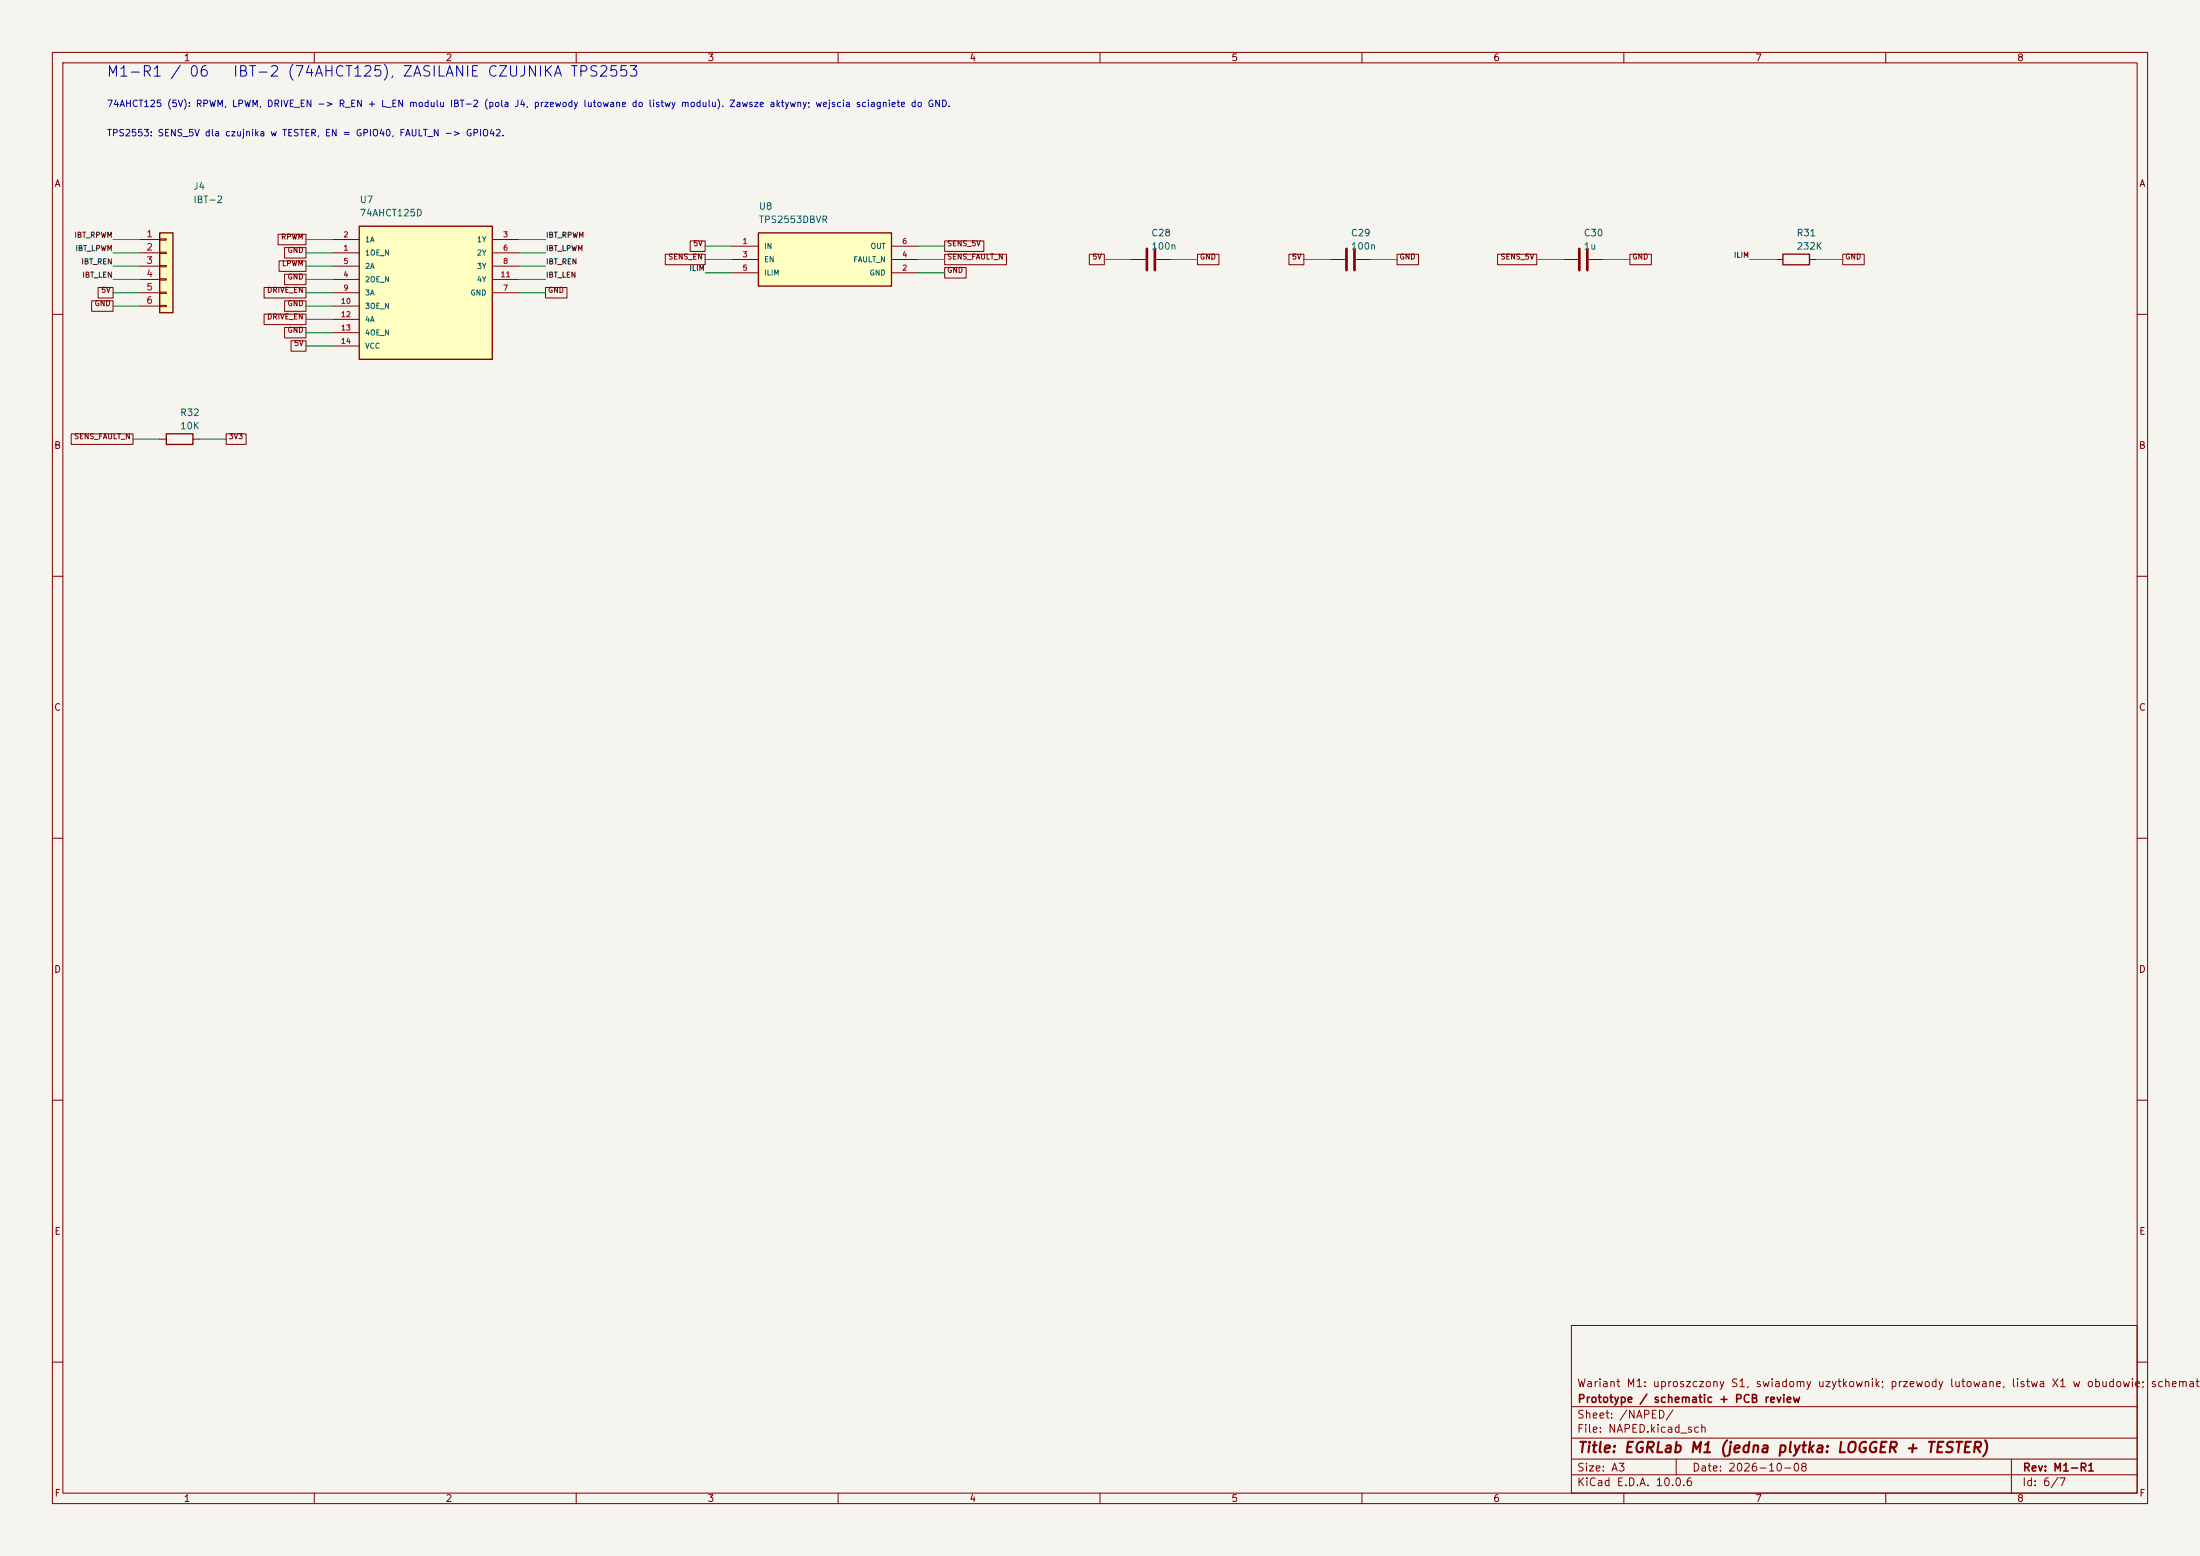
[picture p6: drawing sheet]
(kicad_sch (version 20250114) (generator "eeschema") (paper "A3") (title_block (title "EGRLab M1 (jedna plytka: LOGGER + TESTER)") (date "2026-10-08") (rev "M1-R1") (company "Prototype / schematic + PCB review") (comment 1 "Wariant M1: uproszczony S1, swiadomy uzytkownik; przewody lutowane, listwa X1 w obudowie; schemat"))(lib_symbols (symbol "M1:Conn_01x06" (pin_names (offset 1.016) (hide yes)) (exclude_from_sim no) (in_bom yes) (on_board yes) (in_pos_files yes) (duplicate_pin_numbers_are_jumpers no) (symbol "Conn_01x06_1_1" (rectangle (start -1.27 6.35) (end 1.27 -8.89) (stroke (width 0.254) (type default)) (fill (type background))) (rectangle (start -1.27 5.207) (end 0 4.953) (stroke (width 0.1524) (type default)) (fill (type none))) (rectangle (start -1.27 2.667) (end 0 2.413) (stroke (width 0.1524) (type default)) (fill (type none))) (rectangle (start -1.27 0.127) (end 0 -0.127) (stroke (width 0.1524) (type default)) (fill (type none))) (rectangle (start -1.27 -2.413) (end 0 -2.667) (stroke (width 0.1524) (type default)) (fill (type none))) (rectangle (start -1.27 -4.953) (end 0 -5.207) (stroke (width 0.1524) (type default)) (fill (type none))) (rectangle (start -1.27 -7.493) (end 0 -7.747) (stroke (width 0.1524) (type default)) (fill (type none))) (pin passive line (at -5.08 5.08 0) (length 3.81) (name "Pin_1" (effects (font (size 1.27 1.27)))) (number "1" (effects (font (size 1.27 1.27))))) (pin passive line (at -5.08 2.54 0) (length 3.81) (name "Pin_2" (effects (font (size 1.27 1.27)))) (number "2" (effects (font (size 1.27 1.27))))) (pin passive line (at -5.08 0 0) (length 3.81) (name "Pin_3" (effects (font (size 1.27 1.27)))) (number "3" (effects (font (size 1.27 1.27))))) (pin passive line (at -5.08 -2.54 0) (length 3.81) (name "Pin_4" (effects (font (size 1.27 1.27)))) (number "4" (effects (font (size 1.27 1.27))))) (pin passive line (at -5.08 -5.08 0) (length 3.81) (name "Pin_5" (effects (font (size 1.27 1.27)))) (number "5" (effects (font (size 1.27 1.27))))) (pin passive line (at -5.08 -7.62 0) (length 3.81) (name "Pin_6" (effects (font (size 1.27 1.27)))) (number "6" (effects (font (size 1.27 1.27)))))) (embedded_fonts no))(symbol "M1:74AHCT125_SO14" (pin_names (offset 1.016)) (in_bom yes) (on_board yes) (symbol "74AHCT125_SO14_1_1" (rectangle (start -12.7 12.7) (end 12.7 -12.7) (stroke (width .254) (type default)) (fill (type background)))) (symbol "74AHCT125_SO14_1_0" (pin input line (at -17.78 10.16 0) (length 5.08) (name "1A" (effects (font (size 1.0 1.0)))) (number "2" (effects (font (size 1 1))))) (pin input line (at -17.78 7.62 0) (length 5.08) (name "1OE_N" (effects (font (size 1.0 1.0)))) (number "1" (effects (font (size 1 1))))) (pin input line (at -17.78 5.08 0) (length 5.08) (name "2A" (effects (font (size 1.0 1.0)))) (number "5" (effects (font (size 1 1))))) (pin input line (at -17.78 2.54 0) (length 5.08) (name "2OE_N" (effects (font (size 1.0 1.0)))) (number "4" (effects (font (size 1 1))))) (pin input line (at -17.78 0.0 0) (length 5.08) (name "3A" (effects (font (size 1.0 1.0)))) (number "9" (effects (font (size 1 1))))) (pin input line (at -17.78 -2.54 0) (length 5.08) (name "3OE_N" (effects (font (size 1.0 1.0)))) (number "10" (effects (font (size 1 1))))) (pin input line (at -17.78 -5.08 0) (length 5.08) (name "4A" (effects (font (size 1.0 1.0)))) (number "12" (effects (font (size 1 1))))) (pin input line (at -17.78 -7.62 0) (length 5.08) (name "4OE_N" (effects (font (size 1.0 1.0)))) (number "13" (effects (font (size 1 1))))) (pin power_in line (at -17.78 -10.16 0) (length 5.08) (name "VCC" (effects (font (size 1.0 1.0)))) (number "14" (effects (font (size 1 1))))) (pin tri_state line (at 17.78 10.16 180) (length 5.08) (name "1Y" (effects (font (size 1.0 1.0)))) (number "3" (effects (font (size 1 1))))) (pin tri_state line (at 17.78 7.62 180) (length 5.08) (name "2Y" (effects (font (size 1.0 1.0)))) (number "6" (effects (font (size 1 1))))) (pin tri_state line (at 17.78 5.08 180) (length 5.08) (name "3Y" (effects (font (size 1.0 1.0)))) (number "8" (effects (font (size 1 1))))) (pin tri_state line (at 17.78 2.54 180) (length 5.08) (name "4Y" (effects (font (size 1.0 1.0)))) (number "11" (effects (font (size 1 1))))) (pin power_in line (at 17.78 0.0 180) (length 5.08) (name "GND" (effects (font (size 1.0 1.0)))) (number "7" (effects (font (size 1 1)))))))(symbol "M1:TPS2553_SOT23_6" (pin_names (offset 1.016)) (in_bom yes) (on_board yes) (symbol "TPS2553_SOT23_6_1_1" (rectangle (start -12.7 5.08) (end 12.7 -5.08) (stroke (width .254) (type default)) (fill (type background)))) (symbol "TPS2553_SOT23_6_1_0" (pin power_in line (at -17.78 2.54 0) (length 5.08) (name "IN" (effects (font (size 1.0 1.0)))) (number "1" (effects (font (size 1 1))))) (pin input line (at -17.78 0.0 0) (length 5.08) (name "EN" (effects (font (size 1.0 1.0)))) (number "3" (effects (font (size 1 1))))) (pin passive line (at -17.78 -2.54 0) (length 5.08) (name "ILIM" (effects (font (size 1.0 1.0)))) (number "5" (effects (font (size 1 1))))) (pin power_out line (at 17.78 2.54 180) (length 5.08) (name "OUT" (effects (font (size 1.0 1.0)))) (number "6" (effects (font (size 1 1))))) (pin open_collector line (at 17.78 0.0 180) (length 5.08) (name "FAULT_N" (effects (font (size 1.0 1.0)))) (number "4" (effects (font (size 1 1))))) (pin power_in line (at 17.78 -2.54 180) (length 5.08) (name "GND" (effects (font (size 1.0 1.0)))) (number "2" (effects (font (size 1 1)))))))(symbol "M1:C" (pin_numbers (hide yes)) (pin_names (offset 0.254)) (exclude_from_sim no) (in_bom yes) (on_board yes) (in_pos_files yes) (duplicate_pin_numbers_are_jumpers no) (symbol "C_0_1" (polyline (pts (xy -2.032 0.762) (xy 2.032 0.762)) (stroke (width 0.508) (type default)) (fill (type none))) (polyline (pts (xy -2.032 -0.762) (xy 2.032 -0.762)) (stroke (width 0.508) (type default)) (fill (type none)))) (symbol "C_1_1" (pin passive line (at 0 3.81 270) (length 2.794) (name "" (effects (font (size 1.27 1.27)))) (number "1" (effects (font (size 1.27 1.27))))) (pin passive line (at 0 -3.81 90) (length 2.794) (name "" (effects (font (size 1.27 1.27)))) (number "2" (effects (font (size 1.27 1.27)))))) (embedded_fonts no))(symbol "M1:R" (pin_numbers (hide yes)) (pin_names (offset 0)) (exclude_from_sim no) (in_bom yes) (on_board yes) (in_pos_files yes) (duplicate_pin_numbers_are_jumpers no) (symbol "R_0_1" (rectangle (start -1.016 -2.54) (end 1.016 2.54) (stroke (width 0.254) (type default)) (fill (type none)))) (symbol "R_1_1" (pin passive line (at 0 3.81 270) (length 1.27) (name "" (effects (font (size 1.27 1.27)))) (number "1" (effects (font (size 1.27 1.27))))) (pin passive line (at 0 -3.81 90) (length 1.27) (name "" (effects (font (size 1.27 1.27)))) (number "2" (effects (font (size 1.27 1.27)))))) (embedded_fonts no)))(text "74AHCT125 (5V): RPWM, LPWM, DRIVE_EN -> R_EN + L_EN modulu IBT-2 (pola J4, przewody lutowane do listwy modulu). Zawsze aktywny; wejscia sciagniete do GND." (at 20.32 19.304 0) (effects (font (size 1.25 1.25)) (justify left top)))(text "TPS2553: SENS_5V dla czujnika w TESTER, EN = GPIO40, FAULT_N -> GPIO42." (at 20.32 24.892 0) (effects (font (size 1.25 1.25)) (justify left top)))(symbol (lib_id "M1:Conn_01x06") (at 31.75 50.8 0) (unit 1) (in_bom yes) (on_board yes) (dnp no) (property "Reference" "J4" (at 36.83 35.56 0) (effects (font (size 1.27 1.27)) (justify left))) (property "Value" "IBT-2" (at 36.83 38.1 0) (effects (font (size 1.27 1.27)) (justify left)))(property "Footprint" "M1:PAD_IBT" (at 31.75 50.8 0) (effects (font (size 1 1)) hide))(property "MPN" "6 x 0.25 mm2 to the IBT-2 2x4 header (soldered)" (at 31.75 50.8 0) (effects (font (size 1 1)) hide))(property "BaselineRef" "P07:J5" (at 31.75 50.8 0) (effects (font (size 1 1)) hide))(property "Datasheet" "" (at 31.75 50.8 0) (effects (font (size 1 1)) hide))(pin "1")(pin "2")(pin "3")(pin "4")(pin "5")(pin "6"))(symbol (lib_id "M1:74AHCT125_SO14") (at 81.28 55.88 0) (unit 1) (in_bom yes) (on_board yes) (dnp no) (property "Reference" "U7" (at 68.58 38.1 0) (effects (font (size 1.27 1.27)) (justify left))) (property "Value" "74AHCT125D" (at 68.58 40.64 0) (effects (font (size 1.27 1.27)) (justify left)))(property "Footprint" "Package_SO:SOIC-14_3.9x8.7mm_P1.27mm" (at 81.28 55.88 0) (effects (font (size 1 1)) hide))(property "MPN" "74AHCT125D,118 (Nexperia; TTL inputs, VCC 5 V)" (at 81.28 55.88 0) (effects (font (size 1 1)) hide))(property "BaselineRef" "P07:U16" (at 81.28 55.88 0) (effects (font (size 1 1)) hide))(property "Datasheet" "https://assets.nexperia.com/documents/data-sheet/74AHCT125.pdf" (at 81.28 55.88 0) (effects (font (size 1 1)) hide))(pin "2")(pin "1")(pin "5")(pin "4")(pin "9")(pin "10")(pin "12")(pin "13")(pin "14")(pin "3")(pin "6")(pin "8")(pin "11")(pin "7"))(symbol (lib_id "M1:TPS2553_SOT23_6") (at 157.48 49.53 0) (unit 1) (in_bom yes) (on_board yes) (dnp no) (property "Reference" "U8" (at 144.78 39.37 0) (effects (font (size 1.27 1.27)) (justify left))) (property "Value" "TPS2553DBVR" (at 144.78 41.91 0) (effects (font (size 1.27 1.27)) (justify left)))(property "Footprint" "Package_TO_SOT_SMD:SOT-23-6" (at 157.48 49.53 0) (effects (font (size 1 1)) hide))(property "MPN" "TPS2553DBVR" (at 157.48 49.53 0) (effects (font (size 1 1)) hide))(property "BaselineRef" "P08:U1" (at 157.48 49.53 0) (effects (font (size 1 1)) hide))(property "Datasheet" "https://www.ti.com/lit/ds/symlink/tps2553.pdf" (at 157.48 49.53 0) (effects (font (size 1 1)) hide))(pin "1")(pin "3")(pin "5")(pin "6")(pin "4")(pin "2"))(symbol (lib_id "M1:C") (at 219.71 49.53 90) (unit 1) (in_bom yes) (on_board yes) (dnp no) (property "Reference" "C28" (at 219.71 44.45 90) (effects (font (size 1.27 1.27)) (justify right))) (property "Value" "100n" (at 219.71 46.99 90) (effects (font (size 1.27 1.27)) (justify right)))(property "Footprint" "Capacitor_SMD:C_1206_3216Metric_Pad1.33x1.80mm_HandSolder" (at 219.71 49.53 0) (effects (font (size 1 1)) hide))(property "MPN" "SMD 1206 X7R 50V 10% 100n" (at 219.71 49.53 0) (effects (font (size 1 1)) hide))(property "BaselineRef" "P07:C36" (at 219.71 49.53 0) (effects (font (size 1 1)) hide))(property "Datasheet" "" (at 219.71 49.53 0) (effects (font (size 1 1)) hide))(pin "1")(pin "2"))(symbol (lib_id "M1:C") (at 257.81 49.53 90) (unit 1) (in_bom yes) (on_board yes) (dnp no) (property "Reference" "C29" (at 257.81 44.45 90) (effects (font (size 1.27 1.27)) (justify right))) (property "Value" "100n" (at 257.81 46.99 90) (effects (font (size 1.27 1.27)) (justify right)))(property "Footprint" "Capacitor_SMD:C_1206_3216Metric_Pad1.33x1.80mm_HandSolder" (at 257.81 49.53 0) (effects (font (size 1 1)) hide))(property "MPN" "SMD 1206 X7R 50V 10% 100n" (at 257.81 49.53 0) (effects (font (size 1 1)) hide))(property "BaselineRef" "P08:C" (at 257.81 49.53 0) (effects (font (size 1 1)) hide))(property "Datasheet" "" (at 257.81 49.53 0) (effects (font (size 1 1)) hide))(pin "1")(pin "2"))(symbol (lib_id "M1:C") (at 302.26 49.53 90) (unit 1) (in_bom yes) (on_board yes) (dnp no) (property "Reference" "C30" (at 302.26 44.45 90) (effects (font (size 1.27 1.27)) (justify right))) (property "Value" "1u" (at 302.26 46.99 90) (effects (font (size 1.27 1.27)) (justify right)))(property "Footprint" "Capacitor_SMD:C_1206_3216Metric_Pad1.33x1.80mm_HandSolder" (at 302.26 49.53 0) (effects (font (size 1 1)) hide))(property "MPN" "SMD 1206 X7R 50V 10% 1u" (at 302.26 49.53 0) (effects (font (size 1 1)) hide))(property "BaselineRef" "P08:C" (at 302.26 49.53 0) (effects (font (size 1 1)) hide))(property "Datasheet" "" (at 302.26 49.53 0) (effects (font (size 1 1)) hide))(pin "1")(pin "2"))(symbol (lib_id "M1:R") (at 342.9 49.53 90) (unit 1) (in_bom yes) (on_board yes) (dnp no) (property "Reference" "R31" (at 342.9 44.45 90) (effects (font (size 1.27 1.27)) (justify right))) (property "Value" "232K" (at 342.9 46.99 90) (effects (font (size 1.27 1.27)) (justify right)))(property "Footprint" "Resistor_SMD:R_1206_3216Metric_Pad1.30x1.75mm_HandSolder" (at 342.9 49.53 0) (effects (font (size 1 1)) hide))(property "MPN" "RC1206FR-07232KL" (at 342.9 49.53 0) (effects (font (size 1 1)) hide))(property "BaselineRef" "P08:R" (at 342.9 49.53 0) (effects (font (size 1 1)) hide))(property "Datasheet" "" (at 342.9 49.53 0) (effects (font (size 1 1)) hide))(pin "1")(pin "2"))(symbol (lib_id "M1:R") (at 34.29 83.82 90) (unit 1) (in_bom yes) (on_board yes) (dnp no) (property "Reference" "R32" (at 34.29 78.74 90) (effects (font (size 1.27 1.27)) (justify right))) (property "Value" "10K" (at 34.29 81.28 90) (effects (font (size 1.27 1.27)) (justify right)))(property "Footprint" "Resistor_SMD:R_1206_3216Metric_Pad1.30x1.75mm_HandSolder" (at 34.29 83.82 0) (effects (font (size 1 1)) hide))(property "MPN" "RC1206FR-0710KL" (at 34.29 83.82 0) (effects (font (size 1 1)) hide))(property "BaselineRef" "P08:R" (at 34.29 83.82 0) (effects (font (size 1 1)) hide))(property "Datasheet" "" (at 34.29 83.82 0) (effects (font (size 1 1)) hide))(pin "1")(pin "2"))(text "M1-R1 / 06   IBT-2 (74AHCT125), ZASILANIE CZUJNIKA TPS2553" (at 20.32 12.7 0) (effects (font (size 2 2)) (justify left top)))(wire (pts (xy 26.67 45.72) (xy 21.59 45.72)) (stroke (width 0) (type default)))(label "IBT_RPWM"  (at 21.59 45.72 0) (effects (font (size 1 1)) (justify right bottom)))(wire (pts (xy 26.67 48.26) (xy 21.59 48.26)) (stroke (width 0) (type default)))(label "IBT_LPWM"  (at 21.59 48.26 0) (effects (font (size 1 1)) (justify right bottom)))(wire (pts (xy 26.67 50.8) (xy 21.59 50.8)) (stroke (width 0) (type default)))(label "IBT_REN"  (at 21.59 50.8 0) (effects (font (size 1 1)) (justify right bottom)))(wire (pts (xy 26.67 53.34) (xy 21.59 53.34)) (stroke (width 0) (type default)))(label "IBT_LEN"  (at 21.59 53.34 0) (effects (font (size 1 1)) (justify right bottom)))(wire (pts (xy 26.67 55.88) (xy 21.59 55.88)) (stroke (width 0) (type default)))(global_label "5V" (shape passive) (at 21.59 55.88 0) (effects (font (size 1 1)) (justify right bottom)))(wire (pts (xy 26.67 58.42) (xy 21.59 58.42)) (stroke (width 0) (type default)))(global_label "GND" (shape passive) (at 21.59 58.42 0) (effects (font (size 1 1)) (justify right bottom)))(wire (pts (xy 63.5 45.72) (xy 58.42 45.72)) (stroke (width 0) (type default)))(global_label "RPWM" (shape passive) (at 58.42 45.72 0) (effects (font (size 1 1)) (justify right bottom)))(wire (pts (xy 63.5 48.26) (xy 58.42 48.26)) (stroke (width 0) (type default)))(global_label "GND" (shape passive) (at 58.42 48.26 0) (effects (font (size 1 1)) (justify right bottom)))(wire (pts (xy 63.5 50.8) (xy 58.42 50.8)) (stroke (width 0) (type default)))(global_label "LPWM" (shape passive) (at 58.42 50.8 0) (effects (font (size 1 1)) (justify right bottom)))(wire (pts (xy 63.5 53.34) (xy 58.42 53.34)) (stroke (width 0) (type default)))(global_label "GND" (shape passive) (at 58.42 53.34 0) (effects (font (size 1 1)) (justify right bottom)))(wire (pts (xy 63.5 55.88) (xy 58.42 55.88)) (stroke (width 0) (type default)))(global_label "DRIVE_EN" (shape passive) (at 58.42 55.88 0) (effects (font (size 1 1)) (justify right bottom)))(wire (pts (xy 63.5 58.42) (xy 58.42 58.42)) (stroke (width 0) (type default)))(global_label "GND" (shape passive) (at 58.42 58.42 0) (effects (font (size 1 1)) (justify right bottom)))(wire (pts (xy 63.5 60.96) (xy 58.42 60.96)) (stroke (width 0) (type default)))(global_label "DRIVE_EN" (shape passive) (at 58.42 60.96 0) (effects (font (size 1 1)) (justify right bottom)))(wire (pts (xy 63.5 63.5) (xy 58.42 63.5)) (stroke (width 0) (type default)))(global_label "GND" (shape passive) (at 58.42 63.5 0) (effects (font (size 1 1)) (justify right bottom)))(wire (pts (xy 63.5 66.04) (xy 58.42 66.04)) (stroke (width 0) (type default)))(global_label "5V" (shape passive) (at 58.42 66.04 0) (effects (font (size 1 1)) (justify right bottom)))(wire (pts (xy 99.06 45.72) (xy 104.14 45.72)) (stroke (width 0) (type default)))(label "IBT_RPWM"  (at 104.14 45.72 0) (effects (font (size 1 1)) (justify left bottom)))(wire (pts (xy 99.06 48.26) (xy 104.14 48.26)) (stroke (width 0) (type default)))(label "IBT_LPWM"  (at 104.14 48.26 0) (effects (font (size 1 1)) (justify left bottom)))(wire (pts (xy 99.06 50.8) (xy 104.14 50.8)) (stroke (width 0) (type default)))(label "IBT_REN"  (at 104.14 50.8 0) (effects (font (size 1 1)) (justify left bottom)))(wire (pts (xy 99.06 53.34) (xy 104.14 53.34)) (stroke (width 0) (type default)))(label "IBT_LEN"  (at 104.14 53.34 0) (effects (font (size 1 1)) (justify left bottom)))(wire (pts (xy 99.06 55.88) (xy 104.14 55.88)) (stroke (width 0) (type default)))(global_label "GND" (shape passive) (at 104.14 55.88 0) (effects (font (size 1 1)) (justify left bottom)))(wire (pts (xy 139.7 46.99) (xy 134.62 46.99)) (stroke (width 0) (type default)))(global_label "5V" (shape passive) (at 134.62 46.99 0) (effects (font (size 1 1)) (justify right bottom)))(wire (pts (xy 139.7 49.53) (xy 134.62 49.53)) (stroke (width 0) (type default)))(global_label "SENS_EN" (shape passive) (at 134.62 49.53 0) (effects (font (size 1 1)) (justify right bottom)))(wire (pts (xy 139.7 52.07) (xy 134.62 52.07)) (stroke (width 0) (type default)))(label "ILIM"  (at 134.62 52.07 0) (effects (font (size 1 1)) (justify right bottom)))(wire (pts (xy 175.26 46.99) (xy 180.34 46.99)) (stroke (width 0) (type default)))(global_label "SENS_5V" (shape passive) (at 180.34 46.99 0) (effects (font (size 1 1)) (justify left bottom)))(wire (pts (xy 175.26 49.53) (xy 180.34 49.53)) (stroke (width 0) (type default)))(global_label "SENS_FAULT_N" (shape passive) (at 180.34 49.53 0) (effects (font (size 1 1)) (justify left bottom)))(wire (pts (xy 175.26 52.07) (xy 180.34 52.07)) (stroke (width 0) (type default)))(global_label "GND" (shape passive) (at 180.34 52.07 0) (effects (font (size 1 1)) (justify left bottom)))(wire (pts (xy 215.9 49.53) (xy 210.82 49.53)) (stroke (width 0) (type default)))(global_label "5V" (shape passive) (at 210.82 49.53 0) (effects (font (size 1 1)) (justify right bottom)))(wire (pts (xy 223.52 49.53) (xy 228.6 49.53)) (stroke (width 0) (type default)))(global_label "GND" (shape passive) (at 228.6 49.53 0) (effects (font (size 1 1)) (justify left bottom)))(wire (pts (xy 254.0 49.53) (xy 248.92 49.53)) (stroke (width 0) (type default)))(global_label "5V" (shape passive) (at 248.92 49.53 0) (effects (font (size 1 1)) (justify right bottom)))(wire (pts (xy 261.62 49.53) (xy 266.7 49.53)) (stroke (width 0) (type default)))(global_label "GND" (shape passive) (at 266.7 49.53 0) (effects (font (size 1 1)) (justify left bottom)))(wire (pts (xy 298.45 49.53) (xy 293.37 49.53)) (stroke (width 0) (type default)))(global_label "SENS_5V" (shape passive) (at 293.37 49.53 0) (effects (font (size 1 1)) (justify right bottom)))(wire (pts (xy 306.07 49.53) (xy 311.15 49.53)) (stroke (width 0) (type default)))(global_label "GND" (shape passive) (at 311.15 49.53 0) (effects (font (size 1 1)) (justify left bottom)))(wire (pts (xy 339.09 49.53) (xy 334.01 49.53)) (stroke (width 0) (type default)))(label "ILIM"  (at 334.01 49.53 0) (effects (font (size 1 1)) (justify right bottom)))(wire (pts (xy 346.71 49.53) (xy 351.79 49.53)) (stroke (width 0) (type default)))(global_label "GND" (shape passive) (at 351.79 49.53 0) (effects (font (size 1 1)) (justify left bottom)))(wire (pts (xy 30.48 83.82) (xy 25.4 83.82)) (stroke (width 0) (type default)))(global_label "SENS_FAULT_N" (shape passive) (at 25.4 83.82 0) (effects (font (size 1 1)) (justify right bottom)))(wire (pts (xy 38.1 83.82) (xy 43.18 83.82)) (stroke (width 0) (type default)))(global_label "3V3" (shape passive) (at 43.18 83.82 0) (effects (font (size 1 1)) (justify left bottom))))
